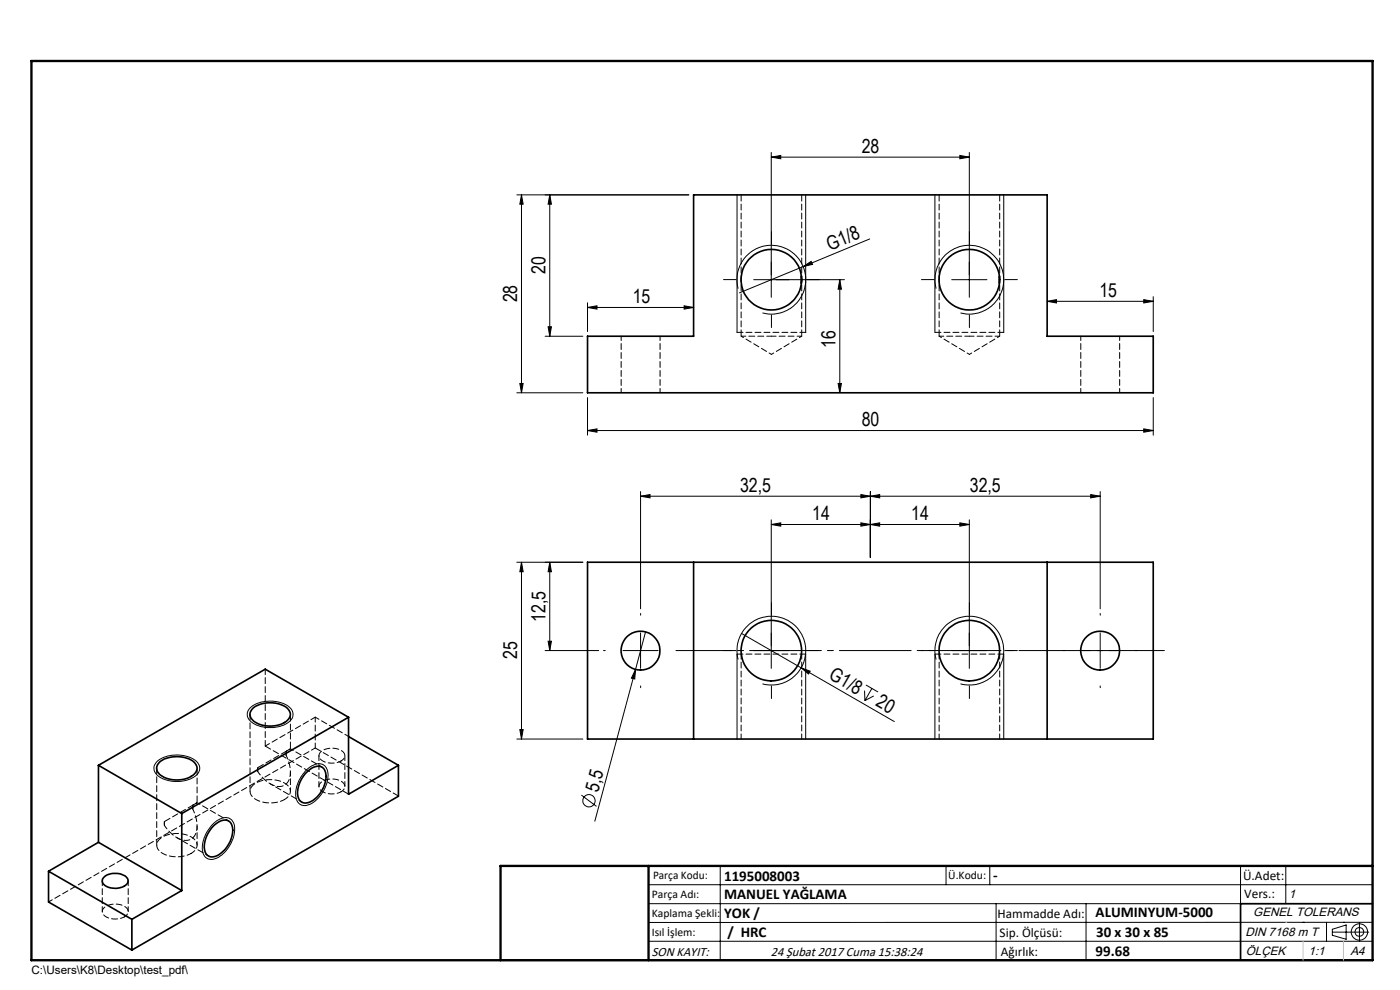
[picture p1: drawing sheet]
<svg xmlns="http://www.w3.org/2000/svg" width="297mm" height="210mm" viewBox="0 0 297 210" stroke-linecap="round" stroke-linejoin="round" font-family="sans-serif">
<g fill="none" stroke="#000" stroke-width=".21">
<path d="M163.6 33.3l2-.3v.7zM163.6 32.3v30.8M163.6 33.3h42M203.6 33l2 .3-2 .4zM205.6 32.3v30.8M109.6 41.3h36.5M110.6 41.3v42M110.6 41.3l.4 2h-.7zM116.6 41.3l.4 2h-.7zM116.6 41.3v30M156.4 41.3v29.2M159.9 59.3h19.2"/>
<path d="M170.4 56.5l1.7-1.1 .3 .7zM170.4 56.5l-13.5 5.6M170.9 41.3v29.2M178.2 59.3l.3 2h-.7zM178.2 59.3v24M184.5 50.7l-14.1 5.8M198.3 41.3v29.2M201.9 59.3h7.5M212.9 41.3v29.2M115.6 71.3h8M116.3 69.3h.7l-.4 2zM124.6 64.2v6.1"/>
<path d="M124.6 65.2h22.5M124.6 65.2l2-.3v.7zM145.1 64.9l2 .3-2 .4zM156.6 61.2a7.3 7.3 0 0 1 6.4-9.1 7.3 7.3 0 0 1 7.9 7.9 7.3 7.3 0 0 1-9.2 6.4M198.6 61.2a7.3 7.3 0 0 1 6.4-9.1 7.3 7.3 0 0 1 7.9 7.8 7.3 7.3 0 0 1-9.1 6.5M222.1 63.9h22.6M222.1 63.9l2-.3v.7zM242.6 63.6l2.1 .3-2.1 .4zM244.7 62.9v7.4M109.6 83.3h14M110.3 81.3h.7l-.4 2zM124.6 91.3l2-.3v.7z"/>
<path d="M124.6 84.3v8M124.6 91.3h120.1M177.8 81.3h.7l-.3 2zM242.6 91l2.1 .3-2.1 .4zM244.7 84.3v8M109.6 119.3h14M110.6 119.3v37.5M110.6 119.3l.4 2h-.7zM116.6 119.3v18.7M116.6 119.3l.4 2h-.7zM135.9 105.3l2-.4v.7zM135.9 104.3v24.8"/>
<path d="M135.9 105.3h97.5M163.6 110.3v31.5M163.6 111.3l2-.4v.7zM182.6 104.9l2 .4-2 .3zM182.6 110.9l2 .4-2 .3zM184.6 111.3l2-.4v.7zM184.6 105.3l2-.4v.7zM184.6 104.3v14M203.6 110.9l2 .4-2 .3zM205.6 111.3h-42M205.6 110.3v31.5M231.4 104.9l2 .4-2 .3z"/>
<path d="M233.4 104.3v24.8M115.6 138h11.4M116.3 136h.7l-.4 2zM132.2 138h7.4M135.9 134.3v7.5M136.9 134l-10.7 40.2M156.4 138.8v18M156.6 139.9a7.3 7.3 0 0 1 6.4-9.2 7.3 7.3 0 0 1 7.9 7.9 7.3 7.3 0 0 1-9.2 6.5M157.3 134.4l32.4 18.7M159.9 138h7.5M170.9 138.8v18M198.3 138.8v18"/>
<path d="M198.6 139.9a7.3 7.3 0 0 1 6.4-9.2 7.3 7.3 0 0 1 7.9 7.9 7.3 7.3 0 0 1-9.1 6.5M201.9 138h7.5M212.9 138.8v18M229.6 138h7.5M233.4 134.3v7.5M53 150.2a6.9 6.9 0 0 1 8.7 .1 2.03 2.03 0 0 1-1 3.2 7 7 0 0 1-7.9-.8l-.1-.2a1.81 1.81 0 0 1 .3-2.3zM109.6 156.8h14M110.3 154.8h.7l-.4 2zM134.8 142l-.1 2-.8-.1zM170 141.7l1.9 .7-.4 .6zM183.4 146.5l.1 2.1M183.7 145.3l2.6 1.5"/>
<path d="M185 146l-1.5 2.6M185.3 147.6l-1.8 1M33.4 161.5a7 7 0 0 1 8.5 .2 2.11 2.11 0 0 1-1.2 3.4 7 7 0 0 1-7.5-.9 1.89 1.89 0 0 1 .2-2.7zM44.9 175a3.5 3.5 0 0 1 3.8-1.4 2.75 2.75 0 0 1 1 3.2 7 7 0 0 1-4.4 5.5 1.94 1.94 0 0 1-2.4-2.1 7.2 7.2 0 0 1 2-5.2zM64.7 163.6a3.5 3.5 0 0 1 3.8-1.4 2.89 2.89 0 0 1 1 3.4 6.7 6.7 0 0 1-4.7 5.3 2.11 2.11 0 0 1-2.1-2.7 7.8 7.8 0 0 1 2-4.6zM123.3 168.7l3.2 2.4M137.6 187.7h153.6M137.6 191.7h153.6M137.6 199.7h153.6M152.8 183.7v20M200.7 183.7v4M210 183.7v4"/>
<path d="M211.3 191.7v12M230.4 191.7v12M263.2 183.7v20M272.8 183.7v8M276.4 195.6h.1M281.4 195.6v4.1M282.6 197.7h7.8M282.6 197.1l3-.9v3l-3-.8zM285 195.6h.1M288.4 195.8v3.8M291.2 195.6l-153.6 .1"/>
<circle cx="124.9" cy="169.9" r="1.31"/>
<circle cx="288.4" cy="197.7" r="1.74"/>
<circle cx="288.4" cy="197.7" r=".93"/>
</g>
<g fill="none" stroke="#000" stroke-width=".35">
<path d="M147.1 41.3h75v30h22.6v12h-120.1v-12h22.5zM170 58.6v1.5M212 58.6v1.5M124.6 119.3h120.1v37.5h-120.1zM147.1 119.3v37.5M222.1 119.3v37.5M53.7 150.2a6.1 6.1 0 0 1 7.5 .3 1.76 1.76 0 0 1-.9 2.8 6 6 0 0 1-6.9-.8 1.56 1.56 0 0 1 .3-2.3zM73.9 152.1l-35.3 20.5M73.9 152.1v16.4l10.6-6.2M73.9 152.1l-17.6-10.2-35.4 20.4M73.9 156.2l10.6 6.1M20.9 162.3l17.7 10.3"/>
<path d="M20.9 178.7l17.7 10.2M20.9 162.3v16.4M20.9 178.7l-10.6 6.1M33.8 161.7a6.3 6.3 0 0 1 7.4 0 1.75 1.75 0 0 1-.7 3 6 6 0 0 1-6.9-.7 1.59 1.59 0 0 1 .2-2.3zM38.6 172.6v16.3M45.3 175.2a3.2 3.2 0 0 1 3.1-1.1 2.74 2.74 0 0 1 .8 3.4 5.6 5.6 0 0 1-4.3 4.3 1.99 1.99 0 0 1-1.5-2.6 6.9 6.9 0 0 1 1.9-4zM64.7 164.1a3.3 3.3 0 0 1 3.5-1.4 2.74 2.74 0 0 1 .8 3.3 5.5 5.5 0 0 1-4.3 4.3 1.99 1.99 0 0 1-1.6-2.6 6.8 6.8 0 0 1 1.6-3.6zM84.5 162.3v6.6l-56.5 32.6M10.3 184.8l17.7 10.2M10.3 184.8v6.5l17.7 10.2M22 186.1a3.8 3.8 0 0 1 5 .1 1.24 1.24 0 0 1-.9 1.9 3.7 3.7 0 0 1-4.3-.9l-.1-.7zM28 195v6.5"/>
<path d="M38.6 188.9l-10.6 6.1M291.2 191.7h-28v12M106.2 203.7h185"/>
<circle cx="163.6" cy="59.3" r="6.4"/>
<circle cx="205.6" cy="59.3" r="6.4"/>
<circle cx="135.9" cy="138" r="4.1"/>
<circle cx="163.6" cy="138" r="6.4"/>
<circle cx="205.6" cy="138" r="6.4"/>
<circle cx="233.4" cy="138" r="4.1"/>
</g>
<path d="M6.7 12.9h284.5v190.8h-284.5zM137.6 183.7v20M291.2 183.7h-185v20" fill="none" stroke="#000" stroke-width=".5"/>
<path d="M272.8 195.6h.1M276.4 199.7v4M285 199.7v4" fill="none" stroke="#c0c0c0" stroke-width=".21"/>
<g fill="none" stroke="#000" stroke-width=".21" stroke-dasharray="15.2 1.3 1.3 1.3">
<path d="M156.2 59.3h-2.7M163.7 51.8v-2.7M171.2 59.3h2.6M198.2 59.3h-2.7M205.7 51.8v-2.7M213.2 59.3h2.6M163.7 66.8v2.7M205.7 66.8v2.7M128.4 138h-.4M135.9 130.5v-.4M156.2 138h-2.7M163.7 130.5v-2.7"/>
<path d="M171.2 138h2.6M198.2 138h-2.7M205.7 130.5v-2.7M213.2 138h2.6M225.9 138h-.4M233.4 130.5v-.4M240.9 138h.4M135.9 145.5v.4M163.7 145.5v2.7M205.7 145.5v2.7M233.4 145.5v.4"/>
</g>
<path d="M156.4 70.5h14.5M198.4 70.5h14.5M157.3 138.7h-.1M170.1 138.7h-.1M170.9 138.7h-14.5M199.3 138.7h-.1M212.1 138.7h-.1M212.9 138.7h-14.5M73.9 168.5l-17.6-10.2M84.6 168.9l-17.7-10.2" fill="none" stroke="#000" stroke-width=".21" stroke-dasharray="1.3 .6"/>
<path d="M143.4 138h103.6" fill="none" stroke="#000" stroke-width=".21" stroke-dasharray="15.2 1.3 1.3 1.3" stroke-dashoffset="3.4"/>
<g fill="#000">
<path d="M170.4 56.5l1.7-1.1 .3 .7zM134.8 142l-.1 2-.8-.1zM170 141.7l1.9 .7-.4 .6z"/>
<path d="M116.6 41.3l.4 2h-.7zM116.3 69.3h.7l-.4 2zM178.2 59.3l.3 2h-.7zM177.8 81.3h.7l-.3 2z"/>
<path d="M145.1 64.9l2 .3-2 .4zM124.6 65.2l2-.3v.7zM242.6 63.6l2.1 .3-2.1 .4zM222.1 63.9l2-.3v.7zM182.6 110.9l2 .4-2 .3zM163.6 111.3l2-.4v.7z"/>
<path d="M110.3 81.3h.7l-.4 2zM110.6 41.3l.4 2h-.7zM110.3 154.8h.7l-.4 2zM110.6 119.3l.4 2h-.7z"/>
<path d="M124.6 91.3l2-.3v.7zM242.6 91l2.1 .3-2.1 .4zM163.6 33.3l2-.3v.7zM203.6 33l2 .3-2 .4zM135.9 105.3l2-.4v.7zM182.6 104.9l2 .4-2 .3zM184.6 111.3l2-.4v.7zM203.6 110.9l2 .4-2 .3zM184.6 105.3l2-.4v.7zM231.4 104.9l2 .4-2 .3z"/>
<path d="M116.3 136h.7l-.4 2zM116.6 119.3l.4 2h-.7z"/>
</g>
<path d="M131.8 71.3v12M157.2 71.3h6.5M163.7 71.3h6.4M199.2 71.3h6.5M205.7 71.3h6.4M229.3 71.3v12M140 83.3v-12M237.5 83.3v-12M60.4 169.6a1.85 1.85 0 0 0 1.2-1.8 1.85 1.85 0 0 0-1.2-1.7 6.1 6.1 0 0 0-7 .7 1.79 1.79 0 0 0 .9 2.8 6.7 6.7 0 0 0 6.1 0M40.6 181a1.85 1.85 0 0 0 1.2-1.7 1.85 1.85 0 0 0-1.2-1.8 6.1 6.1 0 0 0-7 .8 1.79 1.79 0 0 0 .9 2.7 6.7 6.7 0 0 0 6.1 0" fill="none" stroke="#000" stroke-width=".21" stroke-dasharray="1.3 .6" stroke-dashoffset=".3"/>
<path d="M157.2 41.3v30M199.2 41.3v30M170.1 71.3v-30M212.1 71.3v-30M60.7 159.4l.9-.6-6.9 4M40.9 170.8l.9-.5-6.9 4" fill="none" stroke="#000" stroke-width=".21" stroke-dasharray="1.3 .6" stroke-dashoffset="-.1"/>
<path d="M157.2 71.3l6.5 3.9M163.7 75.2l6.4-3.9M199.2 71.3l6.5 3.9M205.7 75.2l6.4-3.9" fill="none" stroke="#000" stroke-width=".21" stroke-dasharray="1.3 .6" stroke-dashoffset=".7"/>
<path d="M157.2 138.7v18M199.2 138.7v18M66.9 152.1l-10.6 6.2M66.9 158.7v-6.6M170.1 156.7v-18M212.1 156.7v-18M67.7 160.3v6.5M73.2 166.8v-6.5M21.7 186.8v6.6M27.2 193.4v-6.6" fill="none" stroke="#000" stroke-width=".21" stroke-dasharray="1.3 .6" stroke-dashoffset=".2"/>
<path d="M73.9 156.2l-7-4.1M34.9 175.1a6 6 0 0 0 4.8 3.2 2.59 2.59 0 0 0 2.1-2.9l-.3-2.1-.6-1.7M34.9 174.3v.8M40.9 171.6v-.8M54.7 163.7a6 6 0 0 0 4.8 3.1 2.59 2.59 0 0 0 2.1-2.8l-.3-2.2-.6-1.6M54.7 162.8v.9M60.7 160.2v-.8M72.4 161.4a1.21 1.21 0 0 0 .8-1.2 1.21 1.21 0 0 0-1-1.1 3.9 3.9 0 0 0-4.4 .7 1.32 1.32 0 0 0 1.1 1.8 4.4 4.4 0 0 0 3.5-.2M72.4 167.9a1.21 1.21 0 0 0 .8-1.2 1.21 1.21 0 0 0-1-1.1 3.9 3.9 0 0 0-4.4 .7 1.32 1.32 0 0 0 1.1 1.9 4.4 4.4 0 0 0 3.5-.3M10.3 191.3l56.6-32.6M26.4 194.5a1.21 1.21 0 0 0 .8-1.2 1.21 1.21 0 0 0-1-1.1 3.9 3.9 0 0 0-4.3 .6 1.32 1.32 0 0 0 1.1 1.9 4.4 4.4 0 0 0 3.4-.2" fill="none" stroke="#000" stroke-width=".21" stroke-dasharray="1.3 .6" stroke-dashoffset=".4"/>
<path d="M53 151.5v16.3M56.3 158.3v-16.4M33.2 162.9v16.4" fill="none" stroke="#000" stroke-width=".21" stroke-dasharray="1.3 .6" stroke-dashoffset=".1"/>
<path d="M37.5 177.7l6.7 3.9M48.5 174.1l-6.7-3.8M57.3 166.3l6.7 3.8M68.3 162.7l-6.7-3.9" fill="none" stroke="#000" stroke-width=".21" stroke-dasharray="1.3 .6" stroke-dashoffset=".6"/>
<path d="M61.6 158.8v-7.3M41.8 170.3v-7.4" fill="none" stroke="#000" stroke-width=".21" stroke-dasharray="1.3 .6" stroke-dashoffset="-.2"/>
<path d="M41.8 179.3v-4.1M61.6 167.8v-4" fill="none" stroke="#000" stroke-width=".21" stroke-dasharray="1.3 .6" stroke-dashoffset=".5"/>
<g font-size="4.1">
<text x="182.8" y="32.4">28</text>
<text x="176" y="53.2" transform="rotate(-23 176 53.2)">G1/8</text>
<text x="115.7" y="58.2" transform="rotate(-90 115.7 58.2)">20</text>
<text x="109.7" y="64.2" transform="rotate(-90 109.7 64.2)">28</text>
<text x="134.2" y="64.3">15</text>
<text x="233.2" y="63">15</text>
<text x="177.2" y="73.7" transform="rotate(-90 177.2 73.7)">16</text>
<text x="182.8" y="90.4">80</text>
<text x="157" y="104.3">32,5</text>
<text x="205.7" y="104.3">32,5</text>
<text x="172.3" y="110.3">14</text>
<text x="193.3" y="110.3">14</text>
<text x="115.7" y="131.9" transform="rotate(-90 115.7 131.9)">12,5</text>
<text x="109.7" y="139.8" transform="rotate(-90 109.7 139.8)">25</text>
<text x="175.6" y="143.9" transform="rotate(30 175.6 143.9)">G1/8</text>
<text x="185.6" y="149.6" transform="rotate(30 185.6 149.6)">20</text>
<text x="126.9" y="168.2" transform="rotate(-75 126.9 168.2)">5,5</text>
</g>
<g font-size="3.2">
<text x="153.6" y="186.8">1195008003</text>
<text x="153.6" y="190.8">MANUEL YAĞLAMA</text>
<text x="210.7" y="186.6">-</text>
<text x="153.6" y="194.8">YOK /</text>
<text x="232.4" y="194.5">ALUMINYUM-5000</text>
<text x="154.3" y="198.8">/ HRC</text>
<text x="232.4" y="202.8">99.68</text>
<text x="232.5" y="198.8">30 x 30 x 85</text>
</g>
<g font-size="2.8">
<text x="263.7" y="186.7">Ü.Adet:</text>
<text x="263.9" y="190.5">Vers.:</text>
<text x="211.6" y="194.8">Hammadde Adı:</text>
<text x="138.3" y="202.8">SON KAYIT:</text>
<text x="163.5" y="202.8">24 Şubat 2017 Cuma 15:38:24</text>
<text x="212.1" y="198.7">Sip. Ölçüsü:</text>
<text x="212.3" y="202.7">Ağırlık:</text>
</g>
<g font-size="2.6">
<text x="273.4" y="190.4">1</text>
<text x="265.9" y="194.4">GENEL TOLERANS</text>
<text x="264.2" y="198.5">DIN 7168 m T</text>
<text x="264.3" y="202.6">ÖLÇEK</text>
<text x="277.6" y="202.6">1:1</text>
<text x="286.5" y="202.6">A4</text>
</g>
<g font-size="2.5">
<text x="138.3" y="190.5">Parça Adı:</text>
<text x="138.5" y="186.5">Parça Kodu:</text>
<text x="201.2" y="186.5">Ü.Kodu:</text>
<text x="138.3" y="194.5">Kaplama Şekli:</text>
<text x="138.3" y="198.6">Isıl İşlem:</text>
<text x="6.7" y="206.7">C:\Users\K8\Desktop\test_pdf\</text>
</g>
</svg>
